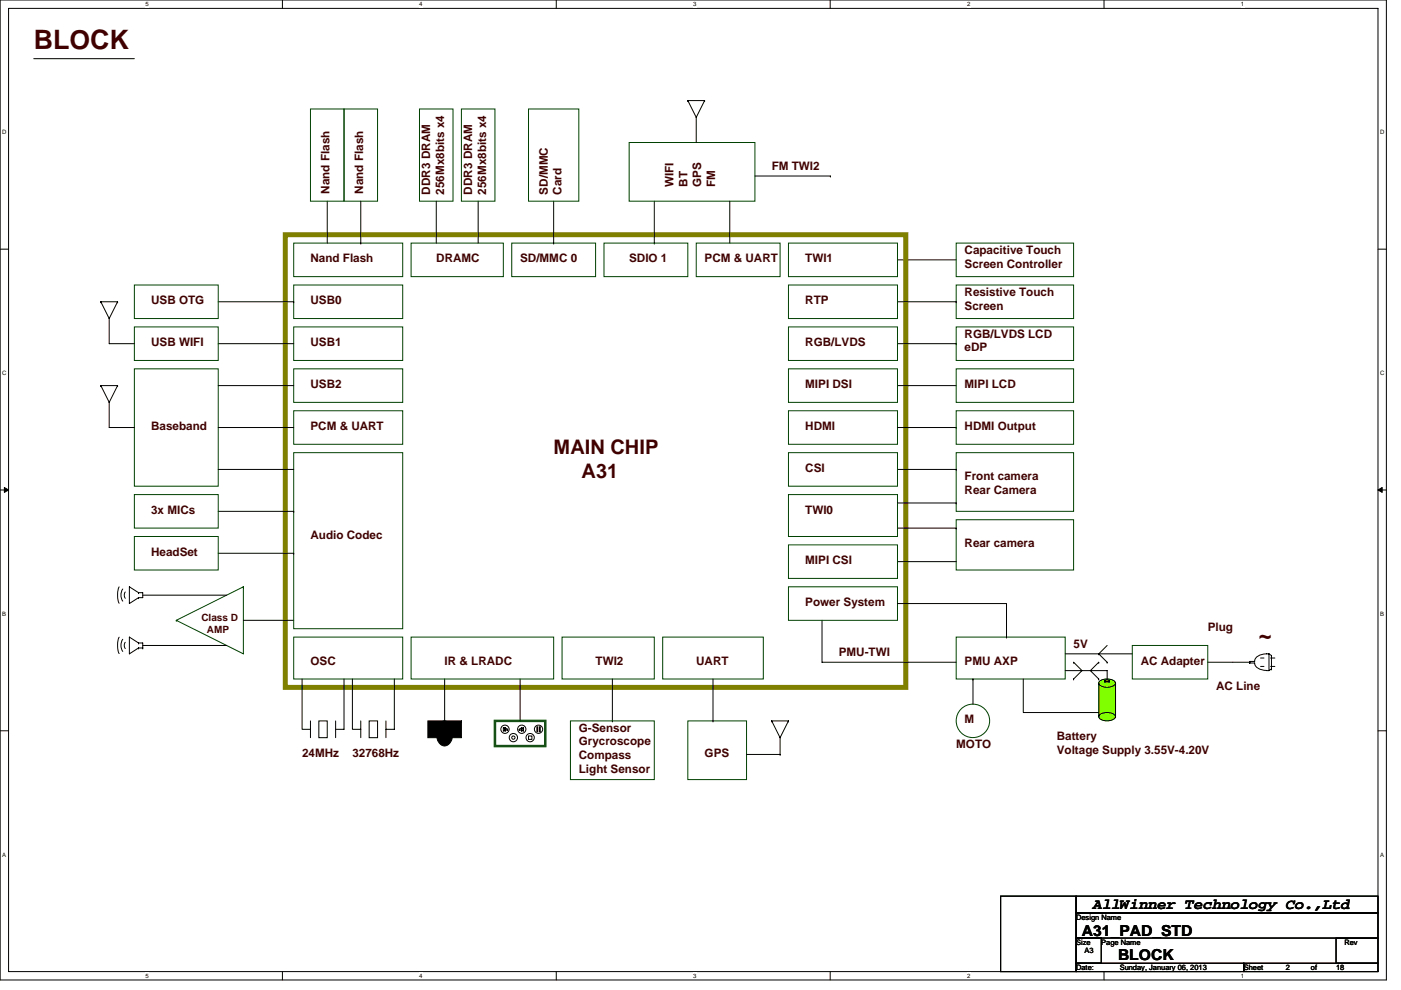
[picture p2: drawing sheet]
<svg xmlns="http://www.w3.org/2000/svg" width="297mm" height="210mm" viewBox="0 0 297 210" stroke-linecap="round" stroke-linejoin="round" font-family="sans-serif">
<path d="M0 0h293.9v207.9h-293.9zM1.8 1.8h290.4v204.3h-290.4z" fill="none" stroke="#000" stroke-width=".21"/>
<g fill="#fff">
<path d="M30.8 .2h.7v1.4h-.7z"/>
<path d="M30.8 206.3h.7v1.4h-.7z"/>
</g>
<path d="M59.9 0v1.8M59.9 206.1v1.8" fill="none" stroke="#000" stroke-width=".21"/>
<g fill="#fff">
<path d="M88.9 .2h.7v1.4h-.7z"/>
<path d="M88.9 206.3h.7v1.4h-.7z"/>
</g>
<path d="M117.9 0v1.8M117.9 206.1v1.8" fill="none" stroke="#000" stroke-width=".21"/>
<g fill="#fff">
<path d="M147 .2h.7v1.4h-.7z"/>
<path d="M147 206.3h.7v1.4h-.7z"/>
</g>
<path d="M176 0v1.8M176 206.1v1.8" fill="none" stroke="#000" stroke-width=".21"/>
<g fill="#fff">
<path d="M205 .2h.7v1.4h-.7z"/>
<path d="M205 206.3h.7v1.4h-.7z"/>
</g>
<path d="M234.1 0v1.8M234.1 206.1v1.8" fill="none" stroke="#000" stroke-width=".21"/>
<g fill="#fff">
<path d="M263.1 .2h.7v1.4h-.7z"/>
<path d="M263.1 206.3h.7v1.4h-.7z"/>
<path d="M.5 27.3h.9v1.4h-.9z"/>
<path d="M292.6 27.3h.9v1.4h-.9z"/>
<path d="M.5 78.4h.9v1.4h-.9z"/>
<path d="M292.6 78.4h.9v1.4h-.9z"/>
</g>
<path d="M0 52.9h1.8M292.2 52.9h1.7" fill="none" stroke="#000" stroke-width=".21"/>
<g fill="#fff">
<path d="M.5 129.5h.8v1.4h-.8z"/>
<path d="M292.6 129.5h.9v1.4h-.9z"/>
</g>
<path d="M0 103.9h1.8M292.2 103.9h1.7" fill="none" stroke="#000" stroke-width=".21"/>
<path d="M.9 103.4l.9 .5-.9 .5zM292.2 103.9l.8-.5v1z" fill="#000" stroke="#000" stroke-width=".21"/>
<g fill="#fff">
<path d="M.5 180.5h.8v1.4h-.8z"/>
<path d="M292.6 180.5h.9v1.4h-.9z"/>
</g>
<g fill="none" stroke="#000" stroke-width=".21">
<path d="M7.2 12.4h21.3M145.8 21.3h3.6M145.8 21.3h.1M145.8 21.3l1.8 3.6M147.6 24.9v5.3M149.4 21.3h.1M149.4 21.3l-1.8 3.6M160.1 37.3h16M176.1 37.3h.1M69.4 42.7v8.9M76.5 51.6h.1M76.5 42.7v8.9"/>
<path d="M92.5 42.7v8.9M101.4 42.7v8.9M117.4 51.6h.1M117.4 42.7v8.9M138.7 51.6h.1M138.7 42.7v8.9M154.7 42.7v8.9M190.3 55.1h12.4M21.4 64h3.5M21.4 64h.1M21.4 64l1.8 3.6M23.2 67.6v5.3h5.3"/>
<path d="M24.9 64h.1M24.9 64l-1.7 3.6M46.3 72.9h16M46.3 64h16M62.3 64h.1M190.3 72.9h12.4M190.3 64h12.4M202.7 72.9h.1M202.7 64h.1M21.4 81.8h3.5M21.4 81.8h.1M21.4 81.8l1.8 3.5"/>
<path d="M23.2 85.3v5.4h5.3M24.9 81.8h.1M24.9 81.8l-1.7 3.5M46.3 90.7h16M46.3 81.8h16M46.3 99.6h16M190.3 81.8h12.4M190.3 99.6h12.4M190.3 90.7h12.4M202.7 99.6h.1M202.7 90.7h.1M46.3 108.5h16"/>
<path d="M46.3 117.3h16M62.3 108.5h.1M62.3 117.3h.1M190.3 119.1h12.4M190.3 112h12.4M190.3 106.7h12.4M202.7 112h.1M202.7 106.7h.1M25.3 124.5a4.6 4.6 0 0 0 0 3.5M25.3 135.1a4.6 4.6 0 0 0 0 3.5M26 124.9a2.38 2.38 0 0 0 0 2.6M26 135.6a2.38 2.38 0 0 0 0 2.6"/>
<path d="M26.6 125.6l-.3 .6 .3 .7M26.6 136.2l-.3 .7 .3 .7M29.4 125.7l-2-1.2v3.5l2-1.2M29.4 125.7h.1M29.4 126.8h.1M29.4 125.7h.9v1.1h-.9M29.4 136.4l-2-1.3v3.6l2-1.3M29.4 136.4h.1M29.4 137.4h.1M29.4 136.4h.9v1M29.4 137.4h.9M30.3 137.4h.1"/>
<path d="M30.3 126.2h17.7M30.3 136.9h17.7M51.6 131.6h10.7M174.3 131.6v8.9h28.4M190.3 128h23.1v7.1M213.4 135.1h.1M225.8 138.7h14.3M233 138.7h.1M233 138.7l1.7 1.8M234.7 136.9l-1.7 1.8M267.3 139.6h.7M269 138.7a3 3 0 0 0-2.9 1.1l-.1 .5"/>
<path d="M269 138.7v3.5M269 138.7l.6 .3M269.4 139.6h.9M269.6 139h.1M269.6 139v2.9M0 155h1.8M64 144v10.7h1.8M65.8 152.9v3.6M67.6 152.9h1.8v3.6h-1.8zM71.2 152.9v3.6M72.9 144v10.7h-1.7M74.7 144v10.7h1.8"/>
<path d="M76.5 152.9v3.6M78.3 152.9h1.7v3.6h-1.7zM81.8 152.9v3.6M83.6 144v10.7h-1.8M94.3 144v8.9M107.1 154.5l-.4-.2v.7l.4-.1M107.1 154.9h.1M107.1 154.5h.1M107.1 154.3l.5 .4-.5 .3zM107.6 154.7h.1M110.1 154.7l.5-.4v.7zM110.1 154.7h.1"/>
<path d="M110.3 144v8.9M110.6 154.5l.4-.2v.7l-.4-.1M110.6 154.5h.1M110.6 154.9h.1M112.1 156.1h.7v.7h-.7zM113.8 154.2h.2v1h-.2zM114.4 154.2h.2v1h-.2zM129.8 152.9h.1M129.8 144v8.9M151.2 152.9h.1M151.2 144v8.9M163.6 152.9h3.6"/>
<path d="M163.6 152.9h.1M163.6 152.9l1.8 3.6M165.4 156.5v3.5M167.2 152.9h.1M167.2 152.9l-1.8 3.6M206.3 144h.1M206.3 144v5.4M217 144v7.1h16M225.8 142.2h8.9v1.8M227.6 140.5h.1M227.6 144h.1M227.6 140.5l1.8 1.7-1.8 1.8"/>
<path d="M233 144.9v7.1M233 140.5h.1M233 144h.1M233 140.5l-1.8 1.7 1.8 1.8M233 144.6a2.68 2.68 0 0 1 3.4 0l.1 .3a1.94 1.94 0 0 1-2.3 .8 1 1 0 0 1-1.2-1.1zM233 151.7a2.68 2.68 0 0 1 3.4 0l.1 .3a1.94 1.94 0 0 1-2.3 .8 1 1 0 0 1-1.2-1.1zM234.2 144.4v.3M234.3 144.3l.7-.1 .2 .2-.5 .1-.4-.1zM234.3 144.6h.7l.2 .1-.5 .2-.4-.1zM234.7 140.5h.1M235.3 144.4v.3M236.5 152h.1"/>
<path d="M236.5 144.9v7.1M256.1 140.5h8.9M265 140.5h.1M266 140.3h-1v.3l1 .1a1.74 1.74 0 0 0 1.8 1.4l.7 .1M267.3 141.4h.7M268.5 142.2h.5M269.4 141.4h.9M269.6 141.9h.1M269.6 141.9l-.6 .3M292.2 155h1.7M158.3 160h7.1M165.4 160h.1"/>
<path d="M212.2 190.1h16v16h-16zM228.2 190.1h64v3.5h-64zM228.2 193.6h64v5.4h-64zM228.2 199h5.3v5.3h-5.3zM283.3 199h8.9v5.3h-8.9zM228.2 204.3h35.5v1.8h-35.5zM263.7 204.3h28.5v1.8h-28.5z"/>
<circle cx="107.1" cy="154.7" r=".88"/>
<circle cx="108.8" cy="156.5" r=".35"/>
<circle cx="108.8" cy="156.5" r=".88"/>
<circle cx="110.6" cy="154.7" r=".88"/>
<circle cx="112.4" cy="156.5" r=".88"/>
<circle cx="114.2" cy="154.7" r=".88"/>
</g>
<g fill="#80ff00" stroke="#80ff00" stroke-width=".21">
<path d="M233 144.6a2.68 2.68 0 0 1 3.4 0l.1 .3a1.94 1.94 0 0 1-2.3 .8 1 1 0 0 1-1.2-1.1z" fill-rule="evenodd"/>
<path d="M233 151.7a2.68 2.68 0 0 1 3.4 0l.1 .3a1.94 1.94 0 0 1-2.3 .8 1 1 0 0 1-1.2-1.1z" fill-rule="evenodd"/>
<path d="M233 144.9v7.1h3.5v-7.1z" fill-rule="evenodd"/>
</g>
<path d="M104.9 152.9h10.7v5.3h-10.7z" fill="none" stroke="#008000" stroke-width=".53"/>
<g fill="none" stroke="#004000" stroke-width=".21">
<path d="M65.8 23.1h7.1v19.6h-7.1zM72.9 23.1h7.1v19.6h-7.1zM88.9 23.1h7.2v19.6h-7.2zM97.8 23.1h7.1v19.6h-7.1zM112.1 23.1h10.6v19.6h-10.6zM133.4 30.2h26.7v12.5h-26.7zM62.3 51.6h23.1v7.1h-23.1zM87.2 51.6h19.5v7.1h-19.5zM108.5 51.6h17.8v7.1h-17.8zM128.1 51.6h17.7v7.1h-17.7zM147.6 51.6h17.8v7.1h-17.8zM167.2 51.6h23.1v7.1h-23.1z"/>
<path d="M202.7 51.6h24.9v7.1h-24.9zM28.5 78.2h17.8v24.9h-17.8zM28.5 69.3h17.8v7.2h-17.8zM28.5 60.5h17.8v7.1h-17.8zM62.3 78.2h23.1v7.1h-23.1zM62.3 69.3h23.1v7.2h-23.1zM62.3 60.5h23.1v7.1h-23.1zM167.2 60.5h23.1v7.1h-23.1zM167.2 69.3h23.1v7.2h-23.1zM167.2 78.2h23.1v7.1h-23.1zM202.7 60.5h24.9v7.1h-24.9zM202.7 69.3h24.9v7.2h-24.9z"/>
<path d="M202.7 78.2h24.9v7.1h-24.9zM62.3 96h23.1v37.3h-23.1zM62.3 87.1h23.1v7.1h-23.1zM167.2 87.1h23.1v7.1h-23.1zM167.2 96h23.1v7.1h-23.1zM202.7 96h24.9v12.5h-24.9zM202.7 87.1h24.9v7.1h-24.9zM28.5 104.9h17.8v7.1h-17.8zM28.5 113.8h17.8v7.1h-17.8zM167.2 104.9h23.1v8.9h-23.1zM167.2 115.6h23.1v7.1h-23.1zM202.7 110.2h24.9v10.7h-24.9z"/>
<path d="M37.4 131.6h.1M51.6 124.5h.1M51.6 124.5v14.2l-14.2-7.1M51.6 124.5l-14.2 7.1M62.3 135.1h23.1v8.9h-23.1zM87.2 135.1h30.2v8.9h-30.2zM119.2 135.1h19.5v8.9h-19.5zM140.5 135.1h21.3v8.9h-21.3zM167.2 124.5h23.1v7.1h-23.1zM202.7 135.1h23.1v8.9h-23.1zM240.1 136.9h16v7.1h-16zM120.9 152.9h17.8v12.5h-17.8z"/>
<path d="M145.8 152.9h12.5v12.5h-12.5z"/>
<circle cx="206.3" cy="152.9" r="3.5"/>
</g>
<path d="M60.5 49.8h131.6v96h-131.6z" fill="none" stroke="#808000" stroke-width="1.1"/>
<g fill="#000" stroke="#000" stroke-width=".21">
<path d="M93.4 153.3a1.5 1.5 0 0 1 2.4 .9 3.2 3.2 0 0 1-1.1 3.9 1.82 1.82 0 0 1-2.1-1.8 3.4 3.4 0 0 1 .8-3z" fill-rule="evenodd"/>
<path d="M90.7 152.9v3.6h7.1v-3.6z" fill-rule="evenodd"/>
</g>
<text font-size="5.7" fill="#400000" x="7.2" y="10.5">BLOCK</text>
<text font-size="5.1" fill="#400000" x="266.7" y="136.3">~</text>
<g font-size="4.3" fill="#400000">
<text x="117.4" y="96.4">MAIN CHIP</text>
<text x="123.3" y="101.4">A31</text>
</g>
<g font-size="3.2">
<text x="231.7" y="192.8">AllWinner Technology Co.,Ltd</text>
<text x="229.4" y="198.5">A31_PAD_STD</text>
<text x="237" y="203.7">BLOCK</text>
</g>
<g font-size="2.5" fill="#400000">
<text x="69.9" y="41.1" transform="rotate(-90 69.9 41.1)">Nand Flash</text>
<text x="77" y="41.1" transform="rotate(-90 77 41.1)">Nand Flash</text>
<text x="91.2" y="41.3" transform="rotate(-90 91.2 41.3)">DDR3 DRAM</text>
<text x="94.2" y="41.3" transform="rotate(-90 94.2 41.3)">256Mx8bits x4</text>
<text x="100.1" y="41.3" transform="rotate(-90 100.1 41.3)">DDR3 DRAM</text>
<text x="103.1" y="41.3" transform="rotate(-90 103.1 41.3)">256Mx8bits x4</text>
<text x="116.1" y="41.3" transform="rotate(-90 116.1 41.3)">SD/MMC</text>
<text x="119.1" y="41.3" transform="rotate(-90 119.1 41.3)">Card</text>
<text x="142.8" y="39.6" transform="rotate(-90 142.8 39.6)">WIFI</text>
<text x="145.7" y="39.6" transform="rotate(-90 145.7 39.6)">BT</text>
<text x="148.7" y="39.6" transform="rotate(-90 148.7 39.6)">GPS</text>
<text x="151.6" y="39.6" transform="rotate(-90 151.6 39.6)">FM</text>
<text x="163.6" y="36.1">FM TWI2</text>
<text x="204.5" y="53.8">Capacitive Touch</text>
<text x="65.8" y="55.6">Nand Flash</text>
<text x="92.5" y="55.6">DRAMC</text>
<text x="110.3" y="55.6">SD/MMC 0</text>
<text x="133.4" y="55.6">SDIO 1</text>
<text x="149.4" y="55.6">PCM &amp; UART</text>
<text x="170.7" y="55.6">TWI1</text>
<text x="204.5" y="56.8">Screen Controller</text>
<text x="32" y="64.5">USB OTG</text>
<text x="65.8" y="64.5">USB0</text>
<text x="170.7" y="64.5">RTP</text>
<text x="204.5" y="62.7">Resistive Touch</text>
<text x="204.5" y="65.7">Screen</text>
<text x="204.5" y="71.6">RGB/LVDS LCD</text>
<text x="32" y="73.4">USB WIFI</text>
<text x="65.8" y="73.4">USB1</text>
<text x="170.7" y="73.4">RGB/LVDS</text>
<text x="204.5" y="74.5">eDP</text>
<text x="65.8" y="82.3">USB2</text>
<text x="170.7" y="82.3">MIPI DSI</text>
<text x="204.5" y="82.3">MIPI LCD</text>
<text x="32" y="91.2">Baseband</text>
<text x="65.8" y="91.2">PCM &amp; UART</text>
<text x="170.7" y="91.2">HDMI</text>
<text x="204.5" y="91.2">HDMI Output</text>
<text x="170.7" y="100.1">CSI</text>
<text x="204.5" y="101.9">Front camera</text>
<text x="204.5" y="104.8">Rear Camera</text>
<text x="32" y="109">3x MICs</text>
<text x="170.7" y="109">TWI0</text>
<text x="32" y="117.9">HeadSet</text>
<text x="65.8" y="114.3">Audio Codec</text>
<text x="170.7" y="119.6">MIPI CSI</text>
<text x="204.5" y="116.1">Rear camera</text>
<text x="170.7" y="128.5">Power System</text>
<text x="227.6" y="137.4">5V</text>
<text x="256.1" y="133.9">Plug</text>
<text x="65.8" y="141">OSC</text>
<text x="94.3" y="141">IR &amp; LRADC</text>
<text x="126.3" y="141">TWI2</text>
<text x="147.6" y="141">UART</text>
<text x="177.8" y="139.2">PMU-TWI</text>
<text x="204.5" y="141">PMU AXP</text>
<text x="241.8" y="141">AC Adapter</text>
<text x="257.8" y="146.3">AC Line</text>
<text x="122.7" y="155.2">G-Sensor</text>
<text x="204.5" y="153.4">M</text>
<text x="64" y="160.5">24MHz</text>
<text x="74.7" y="160.5">32768Hz</text>
<text x="122.7" y="158.1">Grycroscope</text>
<text x="122.7" y="161">Compass</text>
<text x="149.4" y="160.5">GPS</text>
<text x="202.7" y="158.7">MOTO</text>
<text x="224.1" y="157">Battery</text>
<text x="224.1" y="159.9">Voltage Supply 3.55V-4.20V</text>
<text x="122.7" y="164">Light Sensor</text>
</g>
<g font-size="2.1" fill="#400000">
<text x="42.7" y="131.8">Class D</text>
<text x="43.9" y="134.3">AMP</text>
</g>
<g font-size="1.6">
<text x="228.2" y="195.1">Design Name</text>
<text x="228.2" y="200.4">Size</text>
<text x="229.9" y="202.2">A3</text>
<text x="233.5" y="200.4">Page Name</text>
<text x="285" y="200.4">Rev</text>
<text x="228.2" y="205.7">Date:</text>
<text x="237.4" y="205.7">Sunday, January 06, 2013</text>
<text x="263.7" y="205.7">Sheet</text>
<text x="272.6" y="205.7">2</text>
<text x="277.9" y="205.7">of</text>
<text x="283.3" y="205.7">18</text>
</g>
<g font-size="1.3">
<text x="30.8" y="1.3">5</text>
<text x="88.9" y="1.3">4</text>
<text x="147" y="1.3">3</text>
<text x="205" y="1.3">2</text>
<text x="263.1" y="1.3">1</text>
<text x=".5" y="28.4">D</text>
<text x="292.6" y="28.4">D</text>
<text x=".5" y="79.5">C</text>
<text x="292.6" y="79.5">C</text>
<text x=".5" y="130.6">B</text>
<text x="292.6" y="130.6">B</text>
<text x=".5" y="181.7">A</text>
<text x="292.6" y="181.7">A</text>
<text x="30.8" y="207.4">5</text>
<text x="88.9" y="207.4">4</text>
<text x="147" y="207.4">3</text>
<text x="205" y="207.4">2</text>
<text x="263.1" y="207.4">1</text>
</g>
</svg>
